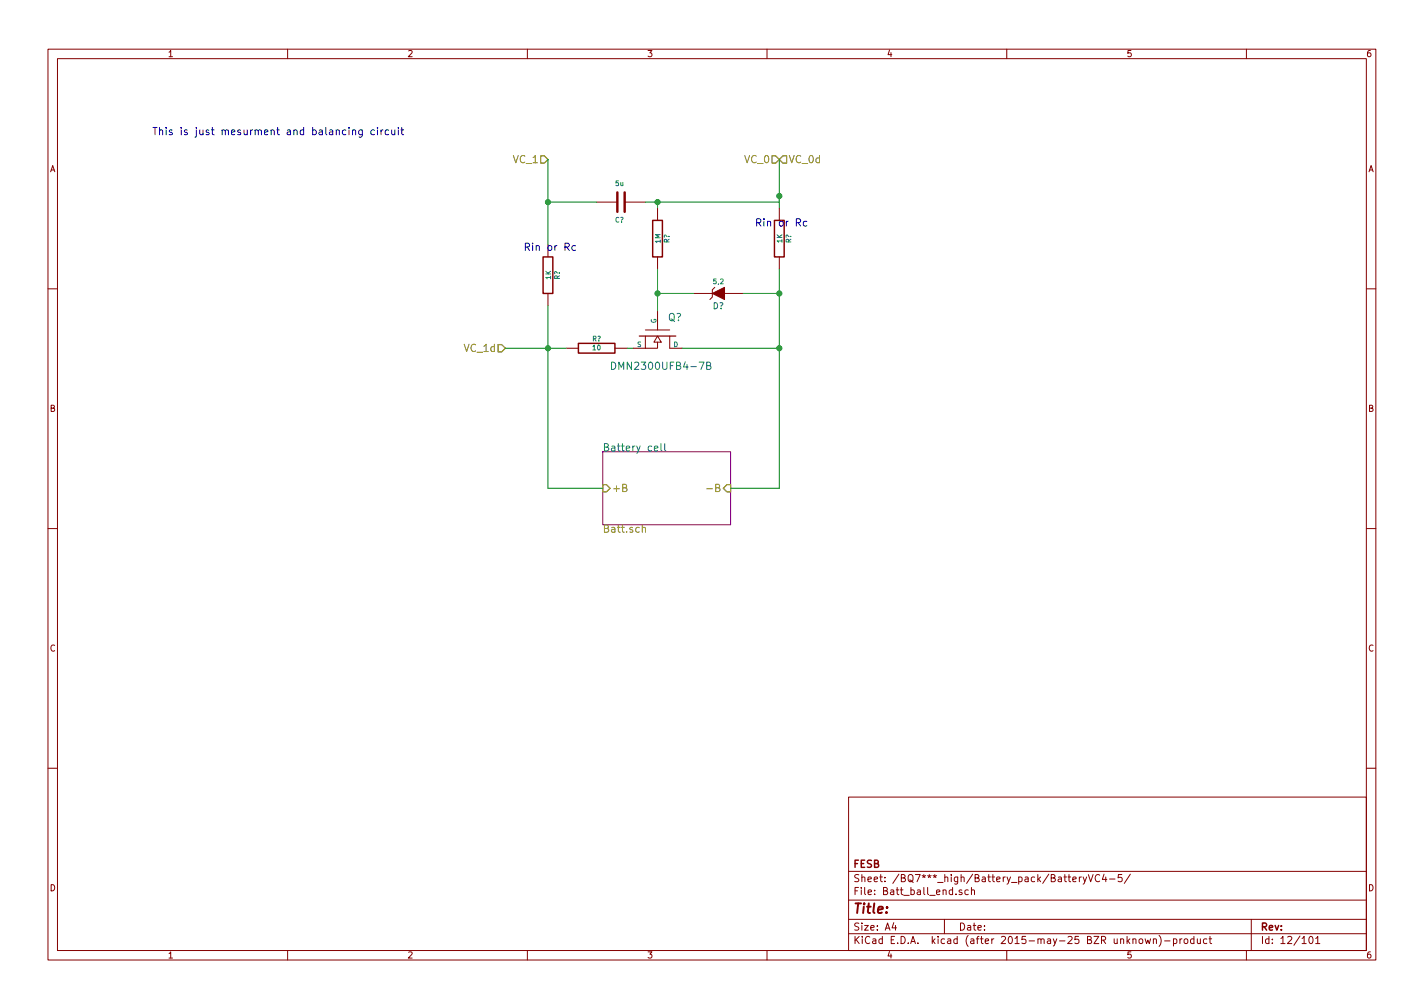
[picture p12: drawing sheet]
EESchema Schematic File Version 2
LIBS:iso5500
LIBS:crf_1
LIBS:BQ76940
LIBS:power
LIBS:device
LIBS:transistors
LIBS:conn
LIBS:linear
LIBS:regul
LIBS:74xx
LIBS:cmos4000
LIBS:adc-dac
LIBS:memory
LIBS:xilinx
LIBS:microcontrollers
LIBS:dsp
LIBS:microchip
LIBS:analog_switches
LIBS:motorola
LIBS:texas
LIBS:intel
LIBS:audio
LIBS:interface
LIBS:digital-audio
LIBS:philips
LIBS:display
LIBS:cypress
LIBS:siliconi
LIBS:opto
LIBS:atmel
LIBS:contrib
LIBS:valves
LIBS:BMS-cache
EELAYER 25 0
EELAYER END
$Descr A4 11693 8268
encoding utf-8
Sheet 12 101
Title ""
Date ""
Rev ""
Comp "FESB"
Comment1 ""
Comment2 ""
Comment3 ""
Comment4 ""
$EndDescr
$Sheet
S 4950 3700 1050 600 
U 55BD50FF
F0 "Battery cell" 60
F1 "Batt.sch" 60
F2 "-B" I R 6000 4000 60 
F3 "+B" I L 4950 4000 60 
$EndSheet
Text Notes 1250 1100 0    60   ~ 0
This is just mesurment and balancing circuit
$Comp
L R R?
U 1 1
P 4900 2850
AR Path="/55BB8FBC/3A50D488/55BD5928" Ref="R?"  Part="1" 
AR Path="/55BB8FBC/3A51DCAC/55BD5928" Ref="R?"  Part="1" 
AR Path="/55BB8FBC/3A50984C/55BD5928" Ref="R?"  Part="1" 
AR Path="/55BB8FBC/3A5B5476/3A50984C/55BD5928" Ref="R?"  Part="1" 
AR Path="/55BB8FBC/3A5B5476/3A54231A/55BD5928" Ref="R?"  Part="1" 
AR Path="/55BB8FBC/3A5B5476/3A54397C/55BD5928" Ref="R?"  Part="1" 
AR Path="/3A58CB36/3A50984C/55BD5928" Ref="R?"  Part="1" 
AR Path="/3A58CB36/3A54231A/55BD5928" Ref="R?"  Part="1" 
AR Path="/3A58CB36/3A54397C/55BD5928" Ref="R?"  Part="1" 
AR Path="/55C14E4B/3A5B5476/3A50984C/55BD5928" Ref="R?"  Part="1" 
AR Path="/55C14E4B/3A5B5476/3A54231A/55BD5928" Ref="R?"  Part="1" 
AR Path="/55C14E4B/3A5B5476/3A54397C/55BD5928" Ref="R?"  Part="1" 
F 0 "R?" V 4980 2850 40  0000 C CNN
F 1 "10" V 4907 2851 40  0000 C CNN
F 2 "" V 4830 2850 30  0000 C CNN
F 3 "" H 4900 2850 30  0000 C CNN
	1    4900 2850
	0    -1   -1   0   
$EndComp
$Comp
L ZENER D?
U 1 1
P 5900 2400
AR Path="/55BB8FBC/3A50D488/55BD5ABC" Ref="D?"  Part="1" 
AR Path="/55BB8FBC/3A51DCAC/55BD5ABC" Ref="D?"  Part="1" 
AR Path="/55BB8FBC/3A50984C/55BD5ABC" Ref="D?"  Part="1" 
AR Path="/55BB8FBC/3A5B5476/3A50984C/55BD5ABC" Ref="D?"  Part="1" 
AR Path="/55BB8FBC/3A5B5476/3A54231A/55BD5ABC" Ref="D?"  Part="1" 
AR Path="/55BB8FBC/3A5B5476/3A54397C/55BD5ABC" Ref="D?"  Part="1" 
AR Path="/3A58CB36/3A50984C/55BD5ABC" Ref="D?"  Part="1" 
AR Path="/3A58CB36/3A54231A/55BD5ABC" Ref="D?"  Part="1" 
AR Path="/3A58CB36/3A54397C/55BD5ABC" Ref="D?"  Part="1" 
AR Path="/55C14E4B/3A5B5476/3A50984C/55BD5ABC" Ref="D?"  Part="1" 
AR Path="/55C14E4B/3A5B5476/3A54231A/55BD5ABC" Ref="D?"  Part="1" 
AR Path="/55C14E4B/3A5B5476/3A54397C/55BD5ABC" Ref="D?"  Part="1" 
F 0 "D?" H 5900 2500 50  0000 C CNN
F 1 "5,2" H 5900 2300 40  0000 C CNN
F 2 "" H 5900 2400 60  0000 C CNN
F 3 "" H 5900 2400 60  0000 C CNN
	1    5900 2400
	-1   0    0    1   
$EndComp
$Comp
L R R?
U 1 1
P 6400 1950
AR Path="/55BB8FBC/3A50D488/55BD5B30" Ref="R?"  Part="1" 
AR Path="/55BB8FBC/3A51DCAC/55BD5B30" Ref="R?"  Part="1" 
AR Path="/55BB8FBC/3A50984C/55BD5B30" Ref="R?"  Part="1" 
AR Path="/55BB8FBC/3A5B5476/3A50984C/55BD5B30" Ref="R?"  Part="1" 
AR Path="/55BB8FBC/3A5B5476/3A54231A/55BD5B30" Ref="R?"  Part="1" 
AR Path="/55BB8FBC/3A5B5476/3A54397C/55BD5B30" Ref="R?"  Part="1" 
AR Path="/3A58CB36/3A50984C/55BD5B30" Ref="R?"  Part="1" 
AR Path="/3A58CB36/3A54231A/55BD5B30" Ref="R?"  Part="1" 
AR Path="/3A58CB36/3A54397C/55BD5B30" Ref="R?"  Part="1" 
AR Path="/55C14E4B/3A5B5476/3A50984C/55BD5B30" Ref="R?"  Part="1" 
AR Path="/55C14E4B/3A5B5476/3A54231A/55BD5B30" Ref="R?"  Part="1" 
AR Path="/55C14E4B/3A5B5476/3A54397C/55BD5B30" Ref="R?"  Part="1" 
F 0 "R?" V 6480 1950 40  0000 C CNN
F 1 "1K" V 6407 1951 40  0000 C CNN
F 2 "" V 6330 1950 30  0000 C CNN
F 3 "" H 6400 1950 30  0000 C CNN
F 4 "Rc" V 6400 1950 60  0001 C CNN "Name"
	1    6400 1950
	1    0    0    -1  
$EndComp
$Comp
L R R?
U 1 1
P 4500 2250
AR Path="/55BB8FBC/3A50D488/55BD5E1E" Ref="R?"  Part="1" 
AR Path="/55BB8FBC/3A51DCAC/55BD5E1E" Ref="R?"  Part="1" 
AR Path="/55BB8FBC/3A50984C/55BD5E1E" Ref="R?"  Part="1" 
AR Path="/55BB8FBC/3A5B5476/3A50984C/55BD5E1E" Ref="R?"  Part="1" 
AR Path="/55BB8FBC/3A5B5476/3A54231A/55BD5E1E" Ref="R?"  Part="1" 
AR Path="/55BB8FBC/3A5B5476/3A54397C/55BD5E1E" Ref="R?"  Part="1" 
AR Path="/3A58CB36/3A50984C/55BD5E1E" Ref="R?"  Part="1" 
AR Path="/3A58CB36/3A54231A/55BD5E1E" Ref="R?"  Part="1" 
AR Path="/3A58CB36/3A54397C/55BD5E1E" Ref="R?"  Part="1" 
AR Path="/55C14E4B/3A5B5476/3A50984C/55BD5E1E" Ref="R?"  Part="1" 
AR Path="/55C14E4B/3A5B5476/3A54231A/55BD5E1E" Ref="R?"  Part="1" 
AR Path="/55C14E4B/3A5B5476/3A54397C/55BD5E1E" Ref="R?"  Part="1" 
F 0 "R?" V 4580 2250 40  0000 C CNN
F 1 "1K" V 4507 2251 40  0000 C CNN
F 2 "" V 4430 2250 30  0000 C CNN
F 3 "" H 4500 2250 30  0000 C CNN
	1    4500 2250
	1    0    0    -1  
$EndComp
$Comp
L C C?
U 1 1
P 5100 1650
AR Path="/55BB8FBC/3A50D488/55BD5F3E" Ref="C?"  Part="1" 
AR Path="/55BB8FBC/3A51DCAC/55BD5F3E" Ref="C?"  Part="1" 
AR Path="/55BB8FBC/3A50984C/55BD5F3E" Ref="C?"  Part="1" 
AR Path="/55BB8FBC/3A5B5476/3A50984C/55BD5F3E" Ref="C?"  Part="1" 
AR Path="/55BB8FBC/3A5B5476/3A54231A/55BD5F3E" Ref="C?"  Part="1" 
AR Path="/55BB8FBC/3A5B5476/3A54397C/55BD5F3E" Ref="C?"  Part="1" 
AR Path="/3A58CB36/3A50984C/55BD5F3E" Ref="C?"  Part="1" 
AR Path="/3A58CB36/3A54231A/55BD5F3E" Ref="C?"  Part="1" 
AR Path="/3A58CB36/3A54397C/55BD5F3E" Ref="C?"  Part="1" 
AR Path="/55C14E4B/3A5B5476/3A50984C/55BD5F3E" Ref="C?"  Part="1" 
AR Path="/55C14E4B/3A5B5476/3A54231A/55BD5F3E" Ref="C?"  Part="1" 
AR Path="/55C14E4B/3A5B5476/3A54397C/55BD5F3E" Ref="C?"  Part="1" 
F 0 "C?" V 5250 1600 40  0000 L CNN
F 1 "5u" V 4950 1600 40  0000 L CNN
F 2 "" H 5138 1500 30  0000 C CNN
F 3 "" H 5100 1650 60  0000 C CNN
F 4 "Cc" V 5100 1650 60  0001 C CNN "Name"
	1    5100 1650
	0    1    1    0   
$EndComp
$Comp
L R R?
U 1 1
P 5400 1950
AR Path="/55BB8FBC/3A50D488/55BD60D7" Ref="R?"  Part="1" 
AR Path="/55BB8FBC/3A51DCAC/55BD60D7" Ref="R?"  Part="1" 
AR Path="/55BB8FBC/3A50984C/55BD60D7" Ref="R?"  Part="1" 
AR Path="/55BB8FBC/3A5B5476/3A50984C/55BD60D7" Ref="R?"  Part="1" 
AR Path="/55BB8FBC/3A5B5476/3A54231A/55BD60D7" Ref="R?"  Part="1" 
AR Path="/55BB8FBC/3A5B5476/3A54397C/55BD60D7" Ref="R?"  Part="1" 
AR Path="/3A58CB36/3A50984C/55BD60D7" Ref="R?"  Part="1" 
AR Path="/3A58CB36/3A54231A/55BD60D7" Ref="R?"  Part="1" 
AR Path="/3A58CB36/3A54397C/55BD60D7" Ref="R?"  Part="1" 
AR Path="/55C14E4B/3A5B5476/3A50984C/55BD60D7" Ref="R?"  Part="1" 
AR Path="/55C14E4B/3A5B5476/3A54231A/55BD60D7" Ref="R?"  Part="1" 
AR Path="/55C14E4B/3A5B5476/3A54397C/55BD60D7" Ref="R?"  Part="1" 
F 0 "R?" V 5480 1950 40  0000 C CNN
F 1 "1M" V 5407 1951 40  0000 C CNN
F 2 "" V 5330 1950 30  0000 C CNN
F 3 "" H 5400 1950 30  0000 C CNN
	1    5400 1950
	1    0    0    -1  
$EndComp
Text HLabel 4500 1300 0    60   Input ~ 0
VC_1
Text HLabel 6400 1300 0    60   Input ~ 0
VC_0
Text HLabel 4150 2850 0    60   Input ~ 0
VC_1d
Text HLabel 6400 1300 2    60   Input ~ 0
VC_0d
Text Notes 6200 1850 0    60   ~ 0
Rin or Rc
Wire Wire Line
	4500 1300 4500 2000
Connection ~ 4500 2850
Wire Wire Line
	4150 2850 4650 2850
Wire Wire Line
	5150 2850 5200 2850
Connection ~ 6400 2400
Wire Wire Line
	6100 2400 6400 2400
Connection ~ 6400 2850
Wire Wire Line
	5400 2200 5400 2550
Wire Wire Line
	5700 2400 5400 2400
Wire Wire Line
	6400 4000 6000 4000
Wire Wire Line
	6400 1300 6400 1700
Wire Wire Line
	4500 1650 4900 1650
Wire Wire Line
	5400 1700 5400 1650
Connection ~ 5400 1650
Connection ~ 5400 2400
Connection ~ 4500 1650
Wire Wire Line
	4500 2500 4500 4000
Wire Wire Line
	6400 4000 6400 2200
Wire Wire Line
	5600 2850 6400 2850
Text Notes 4300 2050 0    60   ~ 0
Rin or Rc
Wire Wire Line
	5300 1650 6400 1650
Wire Wire Line
	6400 1650 6400 1600
Connection ~ 6400 1600
Wire Wire Line
	4500 4000 4950 4000
$Comp
L MOSFET_N Q?
U 1 1
P 5400 2750
AR Path="/55BB8FBC/3A5B5476/3A54231A/55DFB94F" Ref="Q?"  Part="1" 
AR Path="/55BB8FBC/3A5B5476/3A54397C/55DFB94F" Ref="Q?"  Part="1" 
AR Path="/55BB8FBC/3A5B5476/3A50984C/55DFB94F" Ref="Q?"  Part="1" 
F 0 "Q?" V 5250 2950 60  0000 R CNN
F 1 "DMN2300UFB4-7B" V 5650 3200 60  0000 R CNN
F 2 "" H 5400 2750 60  0000 C CNN
F 3 "" H 5400 2750 60  0000 C CNN
	1    5400 2750
	0    1    1    0   
$EndComp
$EndSCHEMATC
